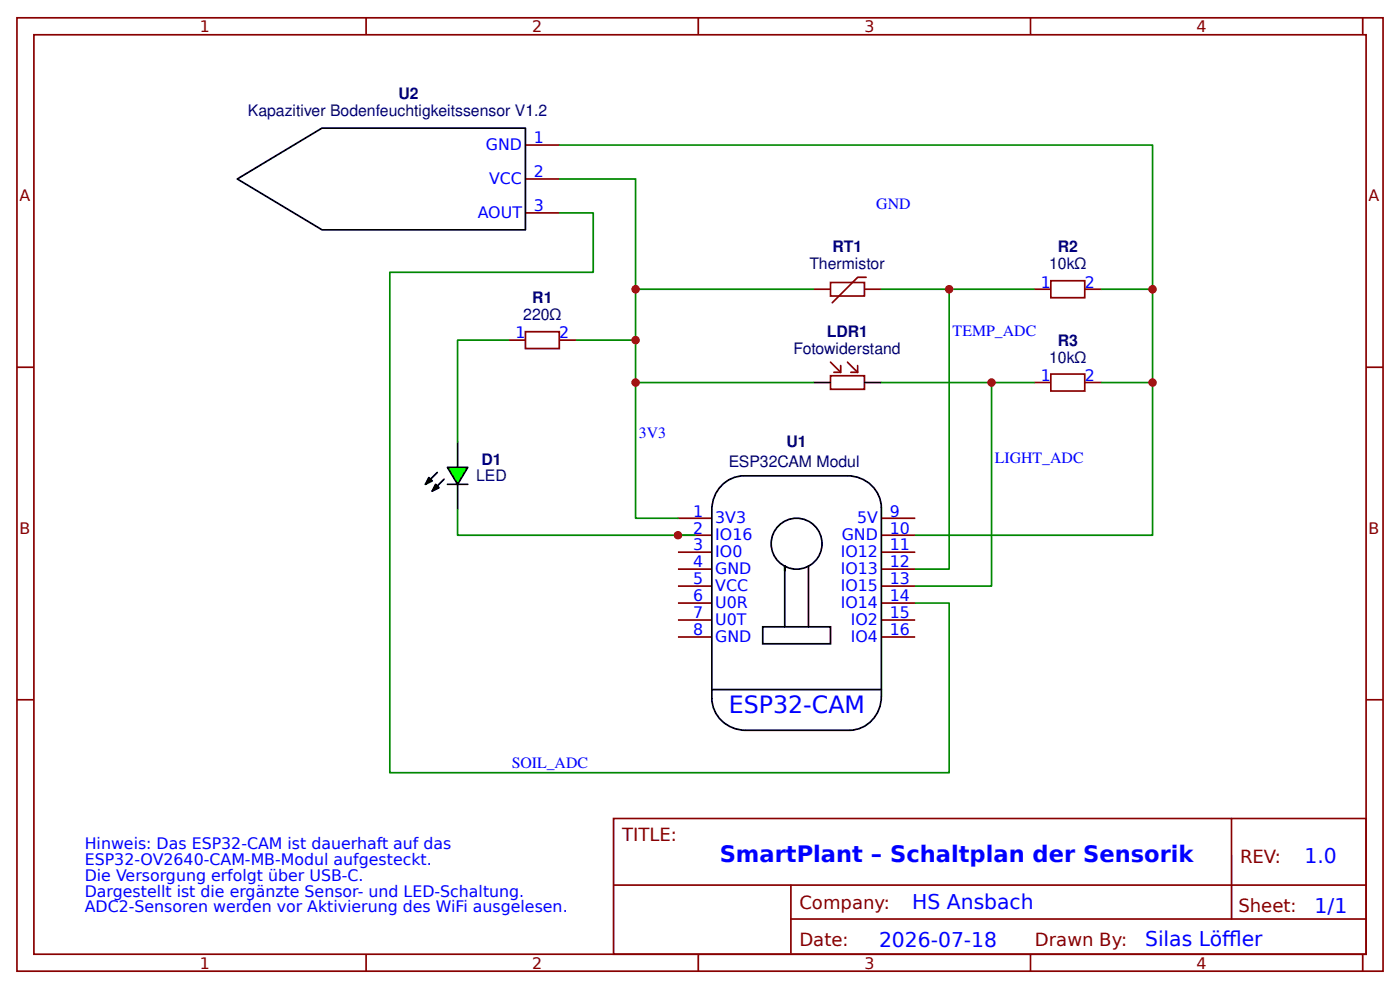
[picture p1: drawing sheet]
<svg xmlns="http://www.w3.org/2000/svg" width="219mm" height="154mm" viewBox="0 0 219 154" stroke-linecap="round" stroke-linejoin="round" font-family="sans-serif">
<g fill="none" stroke="#000" stroke-width=".26">
<path d="M37 27.9l13.3-7.9h31.7v15.9h-31.7zM127 59.7h2.6M134.9 59.7h2.7M71.4 68.9v4M112.9 75.5a4.9 4.9 0 0 1 3.3-1.3h16.1a5.2 5.2 0 0 1 5.3 5v29.4a5.2 5.2 0 0 1-5 5.3h-16.2a5.2 5.2 0 0 1-5.3-5v-29.4a5.4 5.4 0 0 1 1.8-4zM119.1 97.8h10.5v2.6h-10.5zM122.5 89v-.8v9.6M126.2 88.2v9.6M111.1 107.6h26.5"/>
<circle cx="124.4" cy="84.8" r="4"/>
</g>
<g fill="none" stroke="#800" stroke-width=".26">
<path d="M82 22.6h5.3M82 27.9h5.3M82 33.2h5.3M127 45.1h2.6M129.6 44.1h5.3v2.1h-5.3zM129.6 58.6h5.3v2.1h-5.3zM129.6 56.5l1.6 1.6M131.2 57v1.1h-1M132.3 56.5l1.6 1.6M133.9 57v1.1h-1.1M134.9 45.1h2.7M135.2 43.3h-1.3l-4 3.9"/>
<path d="M105.8 80.8h5.3M105.8 83.5h5.3M105.8 86.1h5.3M105.8 88.8h5.3M105.8 91.4h5.3M105.8 94.1h5.3M105.8 96.7h5.3M105.8 99.4h5.3M137.6 80.8h5.3M137.6 83.5h5.3M137.6 86.1h5.3M137.6 88.8h5.3"/>
<path d="M137.6 91.4h5.3M137.6 94.1h5.3M137.6 96.7h5.3M137.6 99.4h5.3"/>
</g>
<path d="M69.8 72.9h3.2l-1.6 2.6z" fill="#0f0" stroke="#000" stroke-width=".26"/>
<path d="M68.3 73.7l-1.9 1.8M69.3 74.7l-1.8 1.9M69.8 75.5h3.2M71.4 75.5v4" fill="none" stroke="#000" stroke-width=".26"/>
<path d="M66.9 74.5l.6 .5-1.1 .5zM68 75.5l.5 .6-1 .5z" fill="#000" stroke="#000" stroke-width=".26"/>
<g fill="none" stroke="#800" stroke-width=".26">
<path d="M2.6 2.8h213.3v148.7h-213.3zM5.3 5.4h208v143.4h-208zM57.1 2.8v2.6M109 2.8v2.6M160.9 2.8v2.6M212.7 2.8v2.6M2.6 57.3h2.7M79.4 53h2.6M82 51.7h5.3v2.7h-5.3zM87.3 53h2.7M161.4 45.1h2.6M161.4 59.7h2.6"/>
<path d="M164 43.8h5.3v2.6h-5.3zM164 58.3h5.3v2.7h-5.3zM169.3 45.1h2.7M169.3 59.7h2.7M213.3 57.3h2.6M2.6 109.1h2.7M213.3 109.1h2.6M95.8 127.7h117.5v21.1h-117.5zM95.8 138h117.4M123.5 138v10.6M192.2 127.7l.1 15.6M57.1 148.8v2.7"/>
<path d="M109 148.8v2.7M123.5 143.3h89.7M160.9 148.8v2.7M212.7 148.8v2.7"/>
</g>
<g fill="none" stroke="#080" stroke-width=".26">
<path d="M87.3 27.9h11.9v52.9h6.6M87.3 22.6h92.6v60.9h-37M87.3 33.2h5.3v9.3h-31.7v78h87.3v-26.4h-5.3M79.4 53h-8v15.9M90 53h9.2M99.2 59.7h27.8M99.2 45.1h27.8M137.6 59.7h23.8M137.6 45.1h23.8M148.2 45.1v43.7h-5.3M154.8 59.7v31.7h-11.9M172 59.7h7.9"/>
<path d="M172 45.1h7.9M71.4 79.5v4h37.1"/>
</g>
<g fill="#c00">
<circle cx="99.2" cy="53" r=".66"/>
<circle cx="99.2" cy="59.7" r=".66"/>
<circle cx="99.2" cy="45.1" r=".66"/>
<circle cx="179.9" cy="45.1" r=".66"/>
<circle cx="179.9" cy="59.7" r=".66"/>
<circle cx="105.8" cy="83.5" r=".66"/>
<circle cx="154.8" cy="59.7" r=".66"/>
<circle cx="148.2" cy="45.1" r=".66"/>
</g>
<text font-size="3.7" fill="#00f" x="113.8" y="111.3">ESP32-CAM</text>
<text font-size="3.5" fill="#00f" x="112.3" y="134.4">SmartPlant – Schaltplan der Sensorik</text>
<g font-size="3.2" fill="#00f">
<text x="203.6" y="134.6">1.0</text>
<text x="142.4" y="141.8">HS Ansbach</text>
<text x="205.2" y="142.3">1/1</text>
<text x="137.2" y="147.6">2026-07-18</text>
<text x="178.8" y="147.6">Silas Löfer</text>
<text x="190.8" y="147.6">f</text>
<text x="190.8" y="147.6">l</text>
</g>
<g font-size="2.8" fill="#800">
<text x="97.1" y="131.1">TITLE:</text>
<text x="193.6" y="134.6">REV:</text>
<text x="124.8" y="141.8">Company:</text>
<text x="193.3" y="142.2">Sheet:</text>
<text x="124.8" y="147.5">Date:</text>
<text x="161.6" y="147.6">Drawn By:</text>
</g>
<g font-size="2.5" fill="#800">
<text x="31.2" y="5">1</text>
<text x="83.1" y="5">2</text>
<text x="134.9" y="5">3</text>
<text x="186.8" y="5">4</text>
<text x="3" y="31.4">A</text>
<text x="213.7" y="31.4">A</text>
<text x="3" y="83.2">B</text>
<text x="213.7" y="83.2">B</text>
<text x="31.2" y="151.1">1</text>
<text x="83.1" y="151.1">2</text>
<text x="134.9" y="151.1">3</text>
<text x="186.8" y="151.1">4</text>
</g>
<g font-size="2.5" fill="#000080">
<text x="62.2" y="15.5">U2</text>
<text x="38.7" y="18.1">Kapazitiver Bodenfeuchtigkeitssensor V1.2</text>
<text x="130" y="39.3">RT1</text>
<text x="165.1" y="39.4">R2</text>
<text x="83.1" y="47.3">R1</text>
<text x="126.3" y="42">Thermistor</text>
<text x="163.8" y="42">10kΩ</text>
<text x="81.7" y="49.9">220Ω</text>
<text x="129.1" y="52.6">LDR1</text>
<text x="165.1" y="53.9">R3</text>
<text x="123.9" y="55.2">Fotowiderstand</text>
<text x="163.8" y="56.6">10kΩ</text>
<text x="122.8" y="69.8">U1</text>
<text x="74.3" y="75.1">LED</text>
<text x="75.1" y="72.5">D1</text>
<text x="113.8" y="72.9">ESP32CAM Modul</text>
</g>
<g font-size="2.5" fill="#00f">
<text x="75.8" y="23.4">GND</text>
<text x="83.3" y="22.4">1</text>
<text x="76.4" y="28.7">VCC</text>
<text x="83.3" y="27.6">2</text>
<text x="74.6" y="34">AOUT</text>
<text x="83.3" y="32.9">3</text>
<text x="136.8" y="32.5">GND</text>
<text x="162.5" y="44.8">1</text>
<text x="169.3" y="44.8">2</text>
<text x="80.4" y="52.8">1</text>
<text x="87.3" y="52.8">2</text>
<text x="148.7" y="52.4">TEMP_ADC</text>
<text x="162.5" y="59.4">1</text>
<text x="169.3" y="59.4">2</text>
<text x="99.7" y="68.3">3V3</text>
<text x="155.3" y="72.2">LIGHT_ADC</text>
<text x="108.2" y="80.6">1</text>
<text x="108.2" y="83.2">2</text>
<text x="111.7" y="81.6">3V3</text>
<text x="133.8" y="81.6">5V</text>
<text x="138.9" y="80.6">9</text>
<text x="138.9" y="83.2">10</text>
<text x="108.2" y="85.9">3</text>
<text x="108.2" y="88.5">4</text>
<text x="111.7" y="84.3">IO16</text>
<text x="111.7" y="86.9">IO0</text>
<text x="111.7" y="89.6">GND</text>
<text x="131.2" y="86.9">IO12</text>
<text x="131.2" y="89.6">IO13</text>
<text x="131.4" y="84.3">GND</text>
<text x="138.9" y="85.9">11</text>
<text x="138.9" y="88.5">12</text>
<text x="108.2" y="91.1">5</text>
<text x="108.2" y="93.8">6</text>
<text x="111.7" y="92.2">VCC</text>
<text x="111.7" y="94.9">U0R</text>
<text x="131.2" y="92.2">IO15</text>
<text x="131.2" y="94.9">IO14</text>
<text x="138.9" y="91.1">13</text>
<text x="138.9" y="93.8">14</text>
<text x="108.2" y="96.4">7</text>
<text x="108.2" y="99.1">8</text>
<text x="111.7" y="97.5">U0T</text>
<text x="111.7" y="100.1">GND</text>
<text x="132.8" y="97.5">IO2</text>
<text x="132.8" y="100.1">IO4</text>
<text x="138.9" y="96.4">15</text>
<text x="138.9" y="99.1">16</text>
<text x="79.9" y="119.9">SOIL_ADC</text>
<text x="13.2" y="132.4">Hinweis: Das ESP32-CAM ist dauerhaft auf das</text>
<text x="13.2" y="134.9">ESP32-OV2640-CAM-MB-Modul aufgesteckt.</text>
<text x="13.2" y="137.4">Die Versorgung erfolgt über USB-C.</text>
<text x="13.2" y="139.8">Dargestellt ist die ergänzte Sensor- und LED-Schaltung.</text>
<text x="13.2" y="142.3">ADC2-Sensoren werden vor Aktivierung des WiFi ausgelesen.</text>
</g>
</svg>
